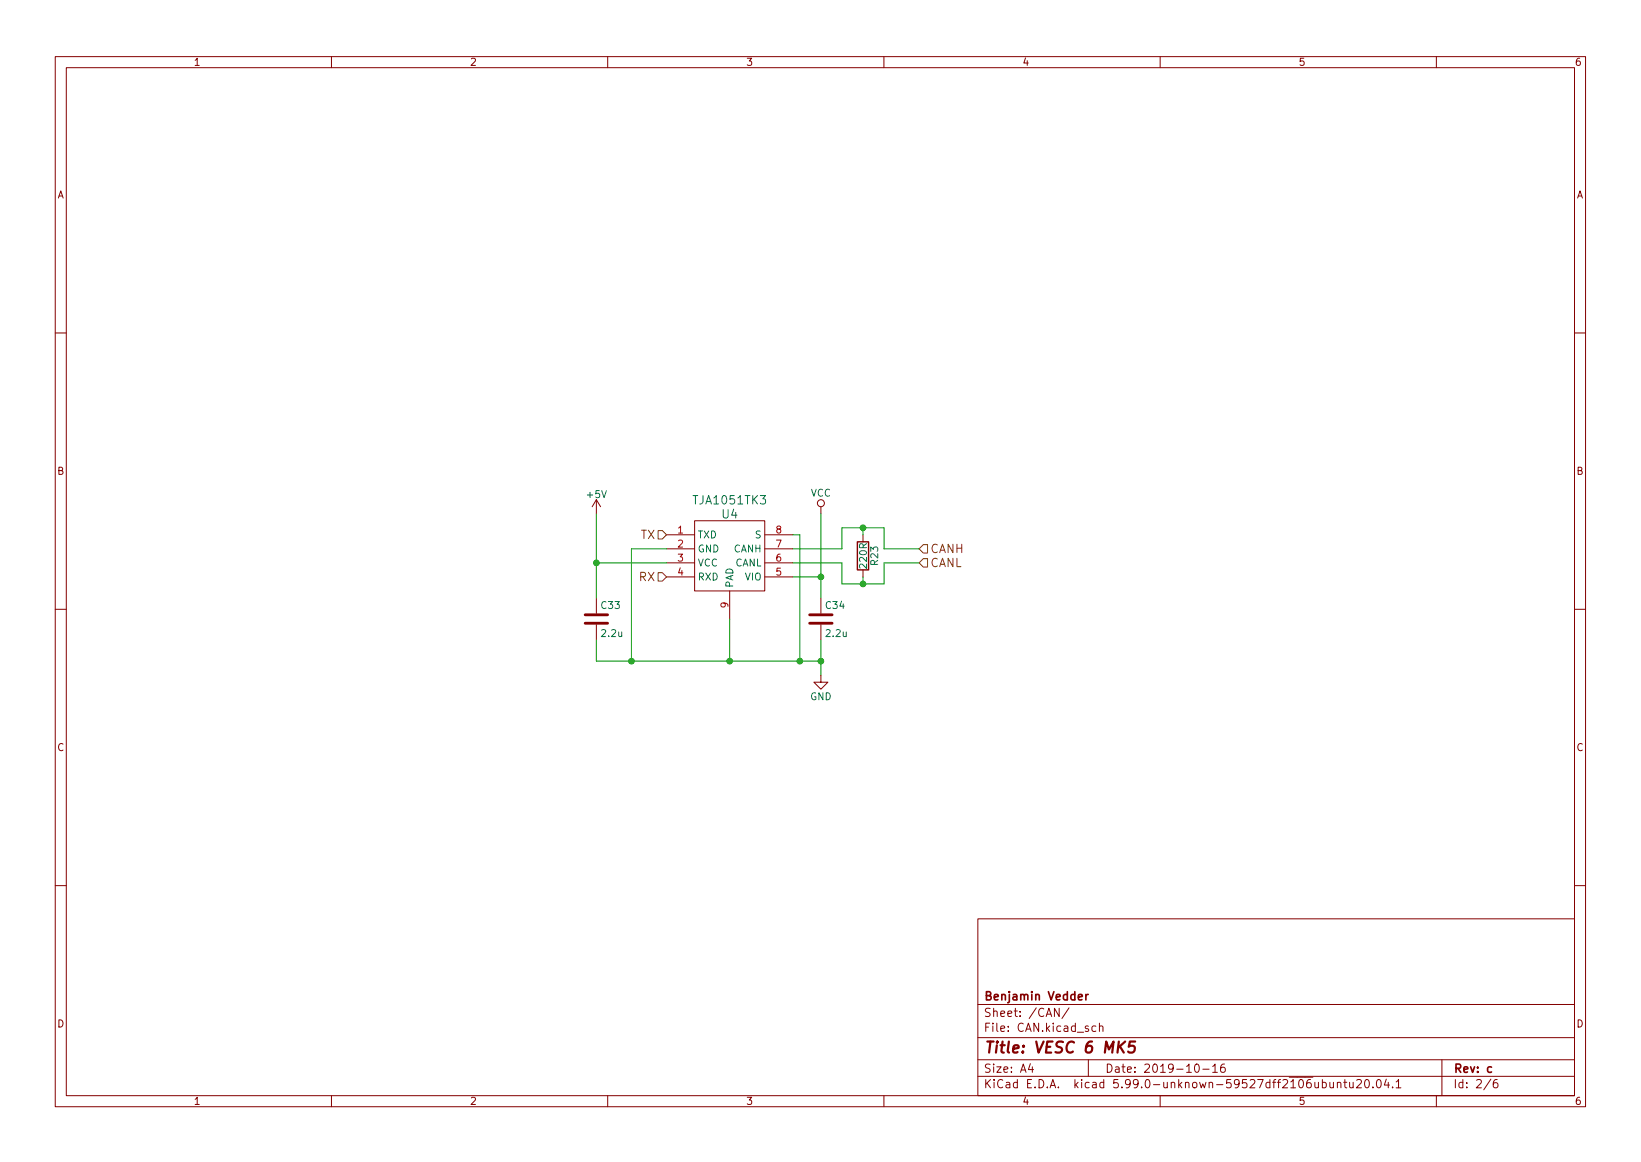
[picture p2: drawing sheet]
<svg xmlns="http://www.w3.org/2000/svg" width="297mm" height="210mm" viewBox="0 0 297 210" stroke-linecap="round" stroke-linejoin="round" font-family="sans-serif">
<g fill="none" stroke="#840000" stroke-width=".18">
<path d="M10 10.2h277v190.1h-277zM12 12.2h273v186.1h-273zM60 10.2v2M110 10.2v2M160 10.2v2M210 10.2v2M260 10.2v2M10 60.2h2M285 60.2h2M107.9 90.4l-.7 1.3M107.9 90.4v2.6M107.9 90.4l.8 1.3"/>
<path d="M120.6 96.8h5.1M120.6 99.3h5.1M125.7 94.2h12.7v12.7h-12.7zM138.4 96.8h5.1M138.4 99.3h5.1M148.6 91.7v1.3M156.2 96.8v1.2M10 110.2h2M107.9 108.2v2.8M107.9 113v2.8M120.6 101.8h5.1M120.6 104.4h5.1"/>
<path d="M132.1 106.9v5.1M138.4 101.8h5.1M138.4 104.4h5.1M148.6 108.2v2.8M148.6 113v2.8M156.2 103.1v1.3M285 110.2h2M148.6 122.2v1.2h1.3l-1.3 1.3-1.3-1.3h1.3M10 160.2h2M177 166.3h108v32h-108zM285 160.2h2M60 198.3v2"/>
<path d="M110 198.3v2M160 198.3v2M177 194.8h108M177 191.8h108M177 187.8h108M177 181.8h108M186.5 192.5l-.4 1h1M186.9 193v1M191.7 182.4v1.5l-.8-1.5v1.5M193.5 182.4l-1.3 1.9M197 191.8v3M198.4 185.7l-.5-.1-.3 .3v.4l.2 .3h.6"/>
<path d="M199 185.8l.2-.2 .4 .1v.9M199 185.1v1.5M210 198.3v2M216.4 192.6l.2-.1a.8 .8 0 0 1 .5 .8 .8 .8 0 0 1-.5 .7 1 1 0 0 1-.2-1.4zM217.7 193.5h1.2M219.5 193l.4-.5v1.5M219.5 194h.9M221.6 192.5a.59 .59 0 0 0-.7 .7v.5l.2 .3h.4l.2-.1 .1-.5-.2-.2-.4-.1-.3 .3M242.1 196l.2-.2 .3 .1 .1 .9M242.1 195.8v1M243.2 195.8h.6M243.4 195.3v1.3l.4 .2"/>
<path d="M244.3 195.8l.1 1h.3l.2-.1M244.9 195.8v1M245.6 195.5l.5-.2 .3 .2v.3l-.9 1h.9M247.2 195.4l.2-.1a.8 .8 0 0 1 .5 .8 .8 .8 0 0 1-.5 .7 1 1 0 0 1-.2-1.4zM248.5 196.7v.1M249.3 195.5l.2-.2a.8 .8 0 0 1 .5 .8 .8 .8 0 0 1-.5 .7l-.2-.1-.2-.4zM250.9 195.3l-.3 1h.9M251.3 195.8v1M252.1 196.7v.1M252.7 195.8l.4-.5v1.5M252.7 196.8h.9M260 198.3v2"/>
<path d="M261 191.8v6.5M269.9 195.3l-1.3 1.9M271 195.3a.6 .6 0 0 0-.7 .7v.5l.1 .3h.5l.2-.1 .1-.5-.2-.2-.4-.1-.3 .3"/>
<circle cx="148.6" cy="91.1" r=".63"/>
</g>
<path d="M196.6 179.9v1M197 179.9l-.3 .1-.1 .2M195.2 180.4l.7-.1-.1-.3-.4-.1-.2 .2 .1 .8h.5M270 193.1l-.4-.1-.3 .3v.4l.1 .3h.6" fill="none" stroke="#840000" stroke-width=".3"/>
<path d="M202.7 189.3l.7 1.2M203.7 188.5l-1.3 1.1M205.5 188.5h-1l-.2 .9 .3-.2 .7 .1 .1 .3-.1 .7-.4 .2h-.4l-.3-.2" fill="none" stroke="#840000" stroke-width=".4"/>
<path d="M155.2 98h2v5.1h-2z" fill="none" stroke="#840000" stroke-width=".25"/>
<path d="M105.9 112.8h4.1M105.9 111.2h4.1M146.6 112.8h4M146.6 111.2h4" fill="none" stroke="#840000" stroke-width=".51"/>
<path d="M119.1 96h.8l.7 .8-.7 .7h-.8zM167.1 98.5h.8v1.6h-.8l-.7-.8zM119.1 103.6h.8l.7 .8-.7 .8h-.8zM167.1 101.1h.8v1.5h-.8l-.7-.8z" fill="none" stroke="#725600" stroke-width=".18"/>
<g fill="none" stroke="#009600" stroke-width=".18">
<path d="M107.9 93v15.2M120.6 99.3h-6.3v20.3M143.5 99.3h8.9v-3.8h7.6v3.8h6.4M143.5 96.8h1.3v22.8M148.6 93v15.2M156.2 95.5v1.3M107.9 115.8v3.8h40.7M107.9 101.8h12.7M132.1 112v7.6M143.5 101.8h8.9v3.9h7.6v-3.9h6.4M143.5 104.4h5.1M148.6 115.8v6.4"/>
<path d="M156.2 104.4v1.3"/>
</g>
<g fill="#009600" stroke="#009600" stroke-width=".18">
<circle cx="148.6" cy="104.4" r=".51"/>
<circle cx="156.2" cy="105.7" r=".51"/>
<circle cx="156.2" cy="95.5" r=".51"/>
<circle cx="114.3" cy="119.6" r=".51"/>
<circle cx="132.1" cy="119.6" r=".51"/>
<circle cx="144.8" cy="119.6" r=".51"/>
<circle cx="148.6" cy="119.6" r=".51"/>
<circle cx="108" cy="101.8" r=".51"/>
</g>
<text font-size="2.8" fill="#840000" x="178" y="190.6">Title: VESC 6 MK5</text>
<g font-size="2.1" fill="#006464">
<text x="125.7" y="91.3">TJA1051TK3</text>
<text x="130.7" y="93.8">U4</text>
</g>
<g font-size="2.1" fill="#725600">
<text x="116" y="97.5">TX</text>
<text x="168.4" y="100.1">CANH</text>
<text x="115.7" y="105.2">RX</text>
<text x="168.4" y="102.6">CANL</text>
</g>
<g font-size="2.1" fill="#840000">
<text x="178" y="184">Sheet: /CAN/</text>
<text x="178" y="181">Benjamin Vedder</text>
<text x="178" y="186.7">File: CAN.kicad_sch</text>
<text x="178" y="196.9">KiCad E.D.A. kicad 5.99.0-unknown-59527dff2~106~ubuntu20.04.1</text>
<text x="178" y="194.1">Size: A4</text>
<text x="200" y="194.1">Date: 2019-10-16</text>
<text x="263" y="194.1">Rev: c</text>
<text x="263" y="196.9">Id: 2/6</text>
</g>
<g font-size="1.8" fill="#840000">
<text x="35" y="11.9">1</text>
<text x="85" y="11.9">2</text>
<text x="135" y="11.9">3</text>
<text x="185" y="11.9">4</text>
<text x="235" y="11.9">5</text>
<text x="285" y="11.9">6</text>
<text x="10.3" y="35.9">A</text>
<text x="285.3" y="35.9">A</text>
<text x="10.3" y="85.9">B</text>
<text x="285.3" y="85.9">B</text>
<text x="10.3" y="135.9">C</text>
<text x="285.3" y="135.9">C</text>
<text x="10.3" y="185.9">D</text>
<text x="285.3" y="185.9">D</text>
<text x="35" y="199.9">1</text>
<text x="85" y="199.9">2</text>
<text x="135" y="199.9">3</text>
<text x="185" y="199.9">4</text>
<text x="235" y="199.9">5</text>
<text x="285" y="199.9">6</text>
</g>
<g font-size="1.8" fill="#006464">
<text x="146.7" y="89.9">VCC</text>
<text x="106.4" y="90.1">+5V</text>
<text x="126.2" y="97.4">TXD</text>
<text x="126.2" y="99.9">GND</text>
<text x="132.8" y="99.9">CANH</text>
<text x="136.7" y="97.4">S</text>
<text x="126.2" y="102.5">VCC</text>
<text x="126.2" y="105">RXD</text>
<text x="132.7" y="106.4" transform="rotate(-90 132.7 106.4)">PAD</text>
<text x="133" y="102.5">CANL</text>
<text x="134.9" y="105">VIO</text>
<text x="156.9" y="102.7" transform="rotate(-90 156.9 102.7)">220R</text>
<text x="158.9" y="102.2" transform="rotate(-90 158.9 102.2)">R23</text>
<text x="108.9" y="110.2">C33</text>
<text x="149.5" y="110.2">C34</text>
<text x="109" y="115.3">2.2u</text>
<text x="149.6" y="115.3">2.2u</text>
<text x="146.6" y="126.7">GND</text>
</g>
<g font-size="1.8" fill="#a90000">
<text x="122.7" y="96.5">1</text>
<text x="122.7" y="99.1">2</text>
<text x="122.7" y="101.6">3</text>
<text x="140.5" y="101.6">6</text>
<text x="140.5" y="99.1">7</text>
<text x="140.5" y="96.5">8</text>
<text x="122.7" y="104.1">4</text>
<text x="140.5" y="104.1">5</text>
<text x="131.8" y="110" transform="rotate(-90 131.8 110)">9</text>
</g>
</svg>
